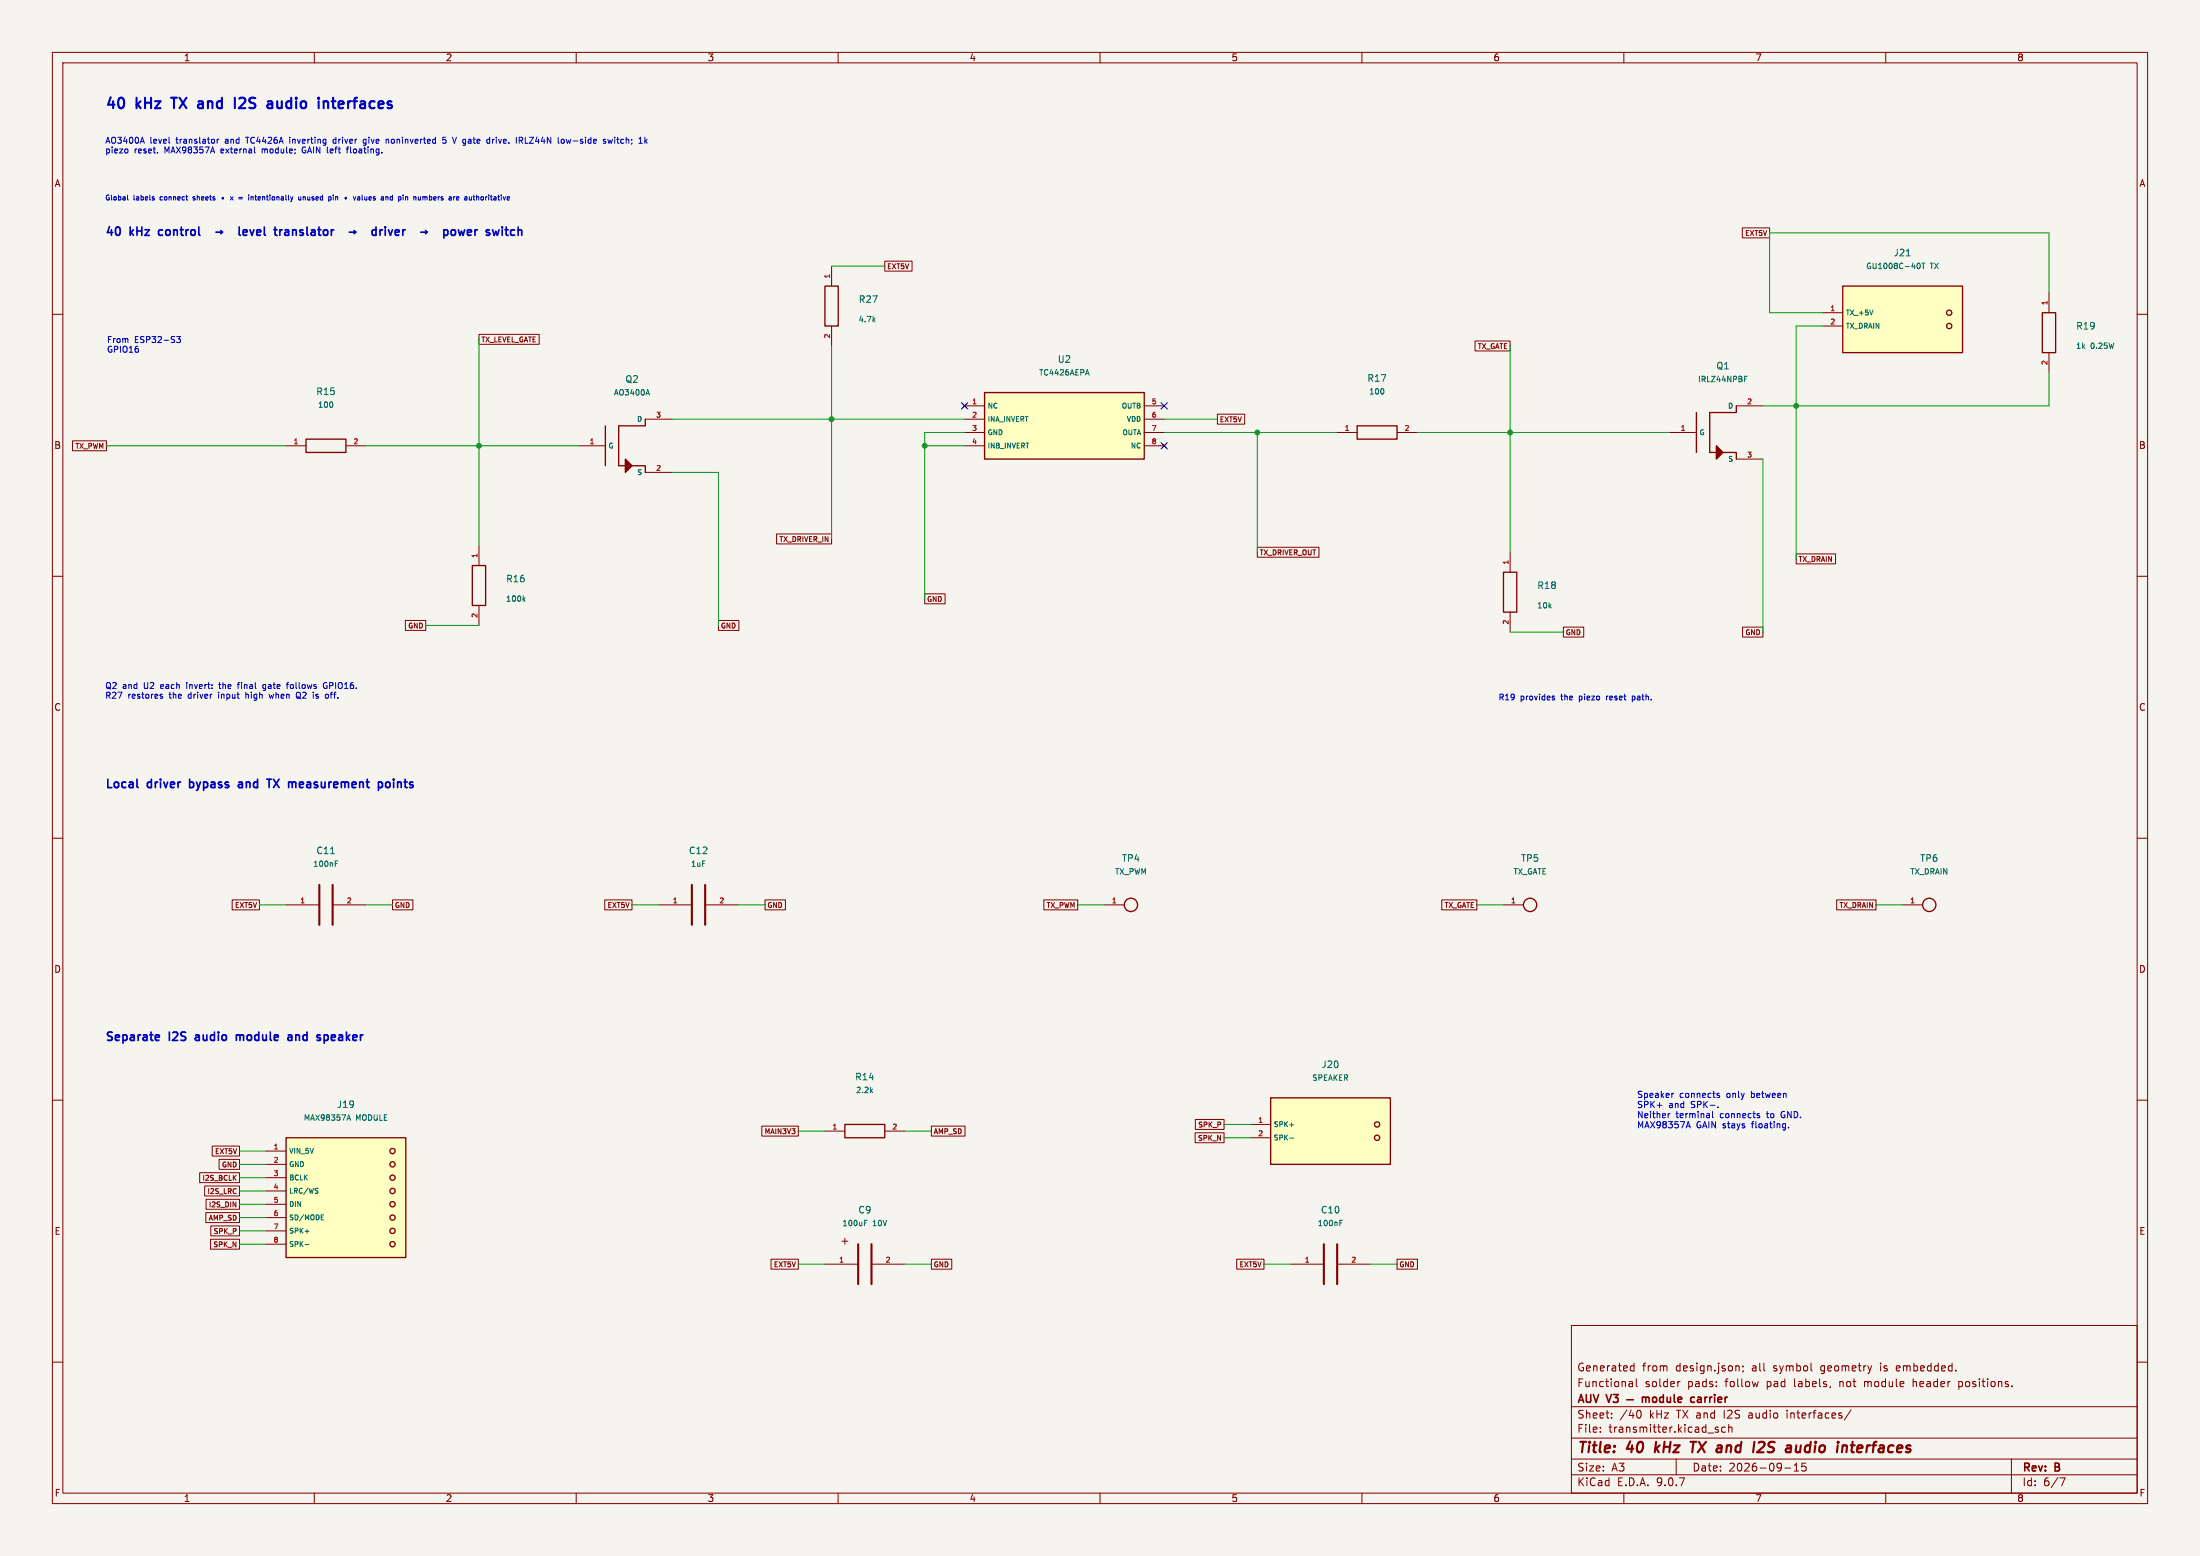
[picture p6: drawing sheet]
(kicad_sch (version 20250114) (generator "eeschema") (generator_version "9.0") (paper "A3") (title_block (title "40 kHz TX and I2S audio interfaces") (date "2026-09-15") (rev "B") (company "AUV V3 — module carrier") (comment 1 "Functional solder pads: follow pad labels, not module header positions.") (comment 2 "Generated from design.json; all symbol geometry is embedded."))
(lib_symbols
(symbol "AUV:J19" (pin_names (offset 0.508)) (exclude_from_sim no) (in_bom yes) (on_board yes) (property "Reference" "J" (at 0 0 0) (effects (font (size 1 1))))(property "Value" "MAX98357A MODULE" (at 0 0 0) (effects (font (size 1 1))))(property "Footprint" "AUV_WirePads:WirePads_1x08" (at 0 0 0) (effects (font (size 1 1)) (hide yes)))(property "Datasheet" "" (at 0 0 0) (effects (font (size 1 1)) (hide yes)))
(symbol "J19_1_1" (rectangle (start -11.43 11.43) (end 11.43 -11.43) (stroke (width 0.254) (type default)) (fill (type background))) (circle (center 8.89 8.89) (radius 0.5) (stroke (width 0.254) (type default)) (fill (type none))) (circle (center 8.89 6.35) (radius 0.5) (stroke (width 0.254) (type default)) (fill (type none))) (circle (center 8.89 3.81) (radius 0.5) (stroke (width 0.254) (type default)) (fill (type none))) (circle (center 8.89 1.27) (radius 0.5) (stroke (width 0.254) (type default)) (fill (type none))) (circle (center 8.89 -1.27) (radius 0.5) (stroke (width 0.254) (type default)) (fill (type none))) (circle (center 8.89 -3.81) (radius 0.5) (stroke (width 0.254) (type default)) (fill (type none))) (circle (center 8.89 -6.35) (radius 0.5) (stroke (width 0.254) (type default)) (fill (type none))) (circle (center 8.89 -8.89) (radius 0.5) (stroke (width 0.254) (type default)) (fill (type none))) (pin passive line (at -15.24 8.89 0) (length 3.81) (name "VIN 5V" (effects (font (size 0.95 0.95)))) (number "1" (effects (font (size 0.95 0.95))))) (pin passive line (at -15.24 6.35 0) (length 3.81) (name "GND" (effects (font (size 0.95 0.95)))) (number "2" (effects (font (size 0.95 0.95))))) (pin passive line (at -15.24 3.81 0) (length 3.81) (name "BCLK" (effects (font (size 0.95 0.95)))) (number "3" (effects (font (size 0.95 0.95))))) (pin passive line (at -15.24 1.27 0) (length 3.81) (name "LRC/WS" (effects (font (size 0.95 0.95)))) (number "4" (effects (font (size 0.95 0.95))))) (pin passive line (at -15.24 -1.27 0) (length 3.81) (name "DIN" (effects (font (size 0.95 0.95)))) (number "5" (effects (font (size 0.95 0.95))))) (pin passive line (at -15.24 -3.81 0) (length 3.81) (name "SD/MODE" (effects (font (size 0.95 0.95)))) (number "6" (effects (font (size 0.95 0.95))))) (pin passive line (at -15.24 -6.35 0) (length 3.81) (name "SPK+" (effects (font (size 0.95 0.95)))) (number "7" (effects (font (size 0.95 0.95))))) (pin passive line (at -15.24 -8.89 0) (length 3.81) (name "SPK-" (effects (font (size 0.95 0.95)))) (number "8" (effects (font (size 0.95 0.95)))))))
(symbol "AUV:R14" (pin_names (offset 0.508)) (exclude_from_sim no) (in_bom yes) (on_board yes) (property "Reference" "R" (at 0 0 0) (effects (font (size 1 1))))(property "Value" "2.2k" (at 0 0 0) (effects (font (size 1 1))))(property "Footprint" "Resistor_THT:R_Axial_DIN0207_L6.3mm_D2.5mm_P7.62mm_Horizontal" (at 0 0 0) (effects (font (size 1 1)) (hide yes)))(property "Datasheet" "" (at 0 0 0) (effects (font (size 1 1)) (hide yes)))
(symbol "R14_1_1" (rectangle (start -3.81 1.27) (end 3.81 -1.27) (stroke (width 0.254) (type default)) (fill (type none))) (pin passive line (at -7.62 0 0) (length 3.81) (name "~" (effects (font (size 0.95 0.95)))) (number "1" (effects (font (size 0.95 0.95))))) (pin passive line (at 7.62 0 180) (length 3.81) (name "~" (effects (font (size 0.95 0.95)))) (number "2" (effects (font (size 0.95 0.95)))))))
(symbol "AUV:J20" (pin_names (offset 0.508)) (exclude_from_sim no) (in_bom yes) (on_board yes) (property "Reference" "J" (at 0 0 0) (effects (font (size 1 1))))(property "Value" "SPEAKER" (at 0 0 0) (effects (font (size 1 1))))(property "Footprint" "AUV_WirePads:WirePads_1x02" (at 0 0 0) (effects (font (size 1 1)) (hide yes)))(property "Datasheet" "" (at 0 0 0) (effects (font (size 1 1)) (hide yes)))
(symbol "J20_1_1" (rectangle (start -11.43 6.35) (end 11.43 -6.35) (stroke (width 0.254) (type default)) (fill (type background))) (circle (center 8.89 1.27) (radius 0.5) (stroke (width 0.254) (type default)) (fill (type none))) (circle (center 8.89 -1.27) (radius 0.5) (stroke (width 0.254) (type default)) (fill (type none))) (pin passive line (at -15.24 1.27 0) (length 3.81) (name "SPK+" (effects (font (size 0.95 0.95)))) (number "1" (effects (font (size 0.95 0.95))))) (pin passive line (at -15.24 -1.27 0) (length 3.81) (name "SPK-" (effects (font (size 0.95 0.95)))) (number "2" (effects (font (size 0.95 0.95)))))))
(symbol "AUV:C9" (pin_names (offset 0.508)) (exclude_from_sim no) (in_bom yes) (on_board yes) (property "Reference" "C" (at 0 0 0) (effects (font (size 1 1))))(property "Value" "100uF 10V" (at 0 0 0) (effects (font (size 1 1))))(property "Footprint" "Capacitor_THT:CP_Radial_D6.3mm_P2.50mm" (at 0 0 0) (effects (font (size 1 1)) (hide yes)))(property "Datasheet" "" (at 0 0 0) (effects (font (size 1 1)) (hide yes)))
(symbol "C9_1_1" (polyline (pts (xy -1.27 -3.81) (xy -1.27 3.81)) (stroke (width 0.4) (type default)) (fill (type none))) (polyline (pts (xy 1.27 -3.81) (xy 1.27 3.81)) (stroke (width 0.4) (type default)) (fill (type none))) (text "+" (at -3.81 4.5 0) (effects (font (size 1.5 1.5)))) (pin passive line (at -7.62 0 0) (length 6.35) (name "~" (effects (font (size 0.95 0.95)))) (number "1" (effects (font (size 0.95 0.95))))) (pin passive line (at 7.62 0 180) (length 6.35) (name "~" (effects (font (size 0.95 0.95)))) (number "2" (effects (font (size 0.95 0.95)))))))
(symbol "AUV:C10" (pin_names (offset 0.508)) (exclude_from_sim no) (in_bom yes) (on_board yes) (property "Reference" "C" (at 0 0 0) (effects (font (size 1 1))))(property "Value" "100nF" (at 0 0 0) (effects (font (size 1 1))))(property "Footprint" "Capacitor_THT:C_Disc_D3.0mm_W1.6mm_P2.50mm" (at 0 0 0) (effects (font (size 1 1)) (hide yes)))(property "Datasheet" "" (at 0 0 0) (effects (font (size 1 1)) (hide yes)))
(symbol "C10_1_1" (polyline (pts (xy -1.27 -3.81) (xy -1.27 3.81)) (stroke (width 0.4) (type default)) (fill (type none))) (polyline (pts (xy 1.27 -3.81) (xy 1.27 3.81)) (stroke (width 0.4) (type default)) (fill (type none))) (pin passive line (at -7.62 0 0) (length 6.35) (name "~" (effects (font (size 0.95 0.95)))) (number "1" (effects (font (size 0.95 0.95))))) (pin passive line (at 7.62 0 180) (length 6.35) (name "~" (effects (font (size 0.95 0.95)))) (number "2" (effects (font (size 0.95 0.95)))))))
(symbol "AUV:J21" (pin_names (offset 0.508)) (exclude_from_sim no) (in_bom yes) (on_board yes) (property "Reference" "J" (at 0 0 0) (effects (font (size 1 1))))(property "Value" "GU1008C-40T TX" (at 0 0 0) (effects (font (size 1 1))))(property "Footprint" "AUV_WirePads:WirePads_1x02" (at 0 0 0) (effects (font (size 1 1)) (hide yes)))(property "Datasheet" "" (at 0 0 0) (effects (font (size 1 1)) (hide yes)))
(symbol "J21_1_1" (rectangle (start -11.43 6.35) (end 11.43 -6.35) (stroke (width 0.254) (type default)) (fill (type background))) (circle (center 8.89 1.27) (radius 0.5) (stroke (width 0.254) (type default)) (fill (type none))) (circle (center 8.89 -1.27) (radius 0.5) (stroke (width 0.254) (type default)) (fill (type none))) (pin passive line (at -15.24 1.27 0) (length 3.81) (name "TX +5V" (effects (font (size 0.95 0.95)))) (number "1" (effects (font (size 0.95 0.95))))) (pin passive line (at -15.24 -1.27 0) (length 3.81) (name "TX DRAIN" (effects (font (size 0.95 0.95)))) (number "2" (effects (font (size 0.95 0.95)))))))
(symbol "AUV:U2" (pin_names (offset 0.508)) (exclude_from_sim no) (in_bom yes) (on_board yes) (property "Reference" "U" (at 0 0 0) (effects (font (size 1 1))))(property "Value" "TC4426AEPA" (at 0 0 0) (effects (font (size 1 1))))(property "Footprint" "Package_DIP:DIP-8_W7.62mm_Socket_LongPads" (at 0 0 0) (effects (font (size 1 1)) (hide yes)))(property "Datasheet" "" (at 0 0 0) (effects (font (size 1 1)) (hide yes)))
(symbol "U2_1_1" (rectangle (start -15.24 6.35) (end 15.24 -6.35) (stroke (width 0.254) (type default)) (fill (type background))) (pin no_connect line (at -19.05 3.81 0) (length 3.81) (name "NC" (effects (font (size 0.95 0.95)))) (number "1" (effects (font (size 0.95 0.95))))) (pin input line (at -19.05 1.27 0) (length 3.81) (name "INA INVERT" (effects (font (size 0.95 0.95)))) (number "2" (effects (font (size 0.95 0.95))))) (pin power_in line (at -19.05 -1.27 0) (length 3.81) (name "GND" (effects (font (size 0.95 0.95)))) (number "3" (effects (font (size 0.95 0.95))))) (pin input line (at -19.05 -3.81 0) (length 3.81) (name "INB INVERT" (effects (font (size 0.95 0.95)))) (number "4" (effects (font (size 0.95 0.95))))) (pin output line (at 19.05 3.81 180) (length 3.81) (name "OUTB" (effects (font (size 0.95 0.95)))) (number "5" (effects (font (size 0.95 0.95))))) (pin power_in line (at 19.05 1.27 180) (length 3.81) (name "VDD" (effects (font (size 0.95 0.95)))) (number "6" (effects (font (size 0.95 0.95))))) (pin output line (at 19.05 -1.27 180) (length 3.81) (name "OUTA" (effects (font (size 0.95 0.95)))) (number "7" (effects (font (size 0.95 0.95))))) (pin no_connect line (at 19.05 -3.81 180) (length 3.81) (name "NC" (effects (font (size 0.95 0.95)))) (number "8" (effects (font (size 0.95 0.95)))))))
(symbol "AUV:Q2" (pin_names (offset 0.508)) (exclude_from_sim no) (in_bom yes) (on_board yes) (property "Reference" "Q" (at 0 0 0) (effects (font (size 1 1))))(property "Value" "AO3400A" (at 0 0 0) (effects (font (size 1 1))))(property "Footprint" "Package_TO_SOT_SMD:SOT-23" (at 0 0 0) (effects (font (size 1 1)) (hide yes)))(property "Datasheet" "" (at 0 0 0) (effects (font (size 1 1)) (hide yes)))
(symbol "Q2_1_1" (polyline (pts (xy -5.08 -3.81) (xy -5.08 3.81)) (stroke (width 0.254) (type default)) (fill (type none))) (polyline (pts (xy -2.54 -3.81) (xy -2.54 3.81)) (stroke (width 0.254) (type default)) (fill (type none))) (polyline (pts (xy -2.54 3.81) (xy 2.54 3.81) (xy 2.54 5.08)) (stroke (width 0.254) (type default)) (fill (type none))) (polyline (pts (xy -2.54 -3.81) (xy 2.54 -3.81) (xy 2.54 -5.08)) (stroke (width 0.254) (type default)) (fill (type none))) (polyline (pts (xy 0 -3.81) (xy -1.27 -2.54) (xy -1.27 -5.08) (xy 0 -3.81)) (stroke (width 0.254) (type default)) (fill (type outline))) (pin input line (at -10.16 0 0) (length 5.08) (name "G" (effects (font (size 0.95 0.95)))) (number "1" (effects (font (size 0.95 0.95))))) (pin passive line (at 7.62 5.08 180) (length 5.08) (name "D" (effects (font (size 0.95 0.95)))) (number "3" (effects (font (size 0.95 0.95))))) (pin passive line (at 7.62 -5.08 180) (length 5.08) (name "S" (effects (font (size 0.95 0.95)))) (number "2" (effects (font (size 0.95 0.95)))))))
(symbol "AUV:R15" (pin_names (offset 0.508)) (exclude_from_sim no) (in_bom yes) (on_board yes) (property "Reference" "R" (at 0 0 0) (effects (font (size 1 1))))(property "Value" "100" (at 0 0 0) (effects (font (size 1 1))))(property "Footprint" "Resistor_THT:R_Axial_DIN0207_L6.3mm_D2.5mm_P7.62mm_Horizontal" (at 0 0 0) (effects (font (size 1 1)) (hide yes)))(property "Datasheet" "" (at 0 0 0) (effects (font (size 1 1)) (hide yes)))
(symbol "R15_1_1" (rectangle (start -3.81 1.27) (end 3.81 -1.27) (stroke (width 0.254) (type default)) (fill (type none))) (pin passive line (at -7.62 0 0) (length 3.81) (name "~" (effects (font (size 0.95 0.95)))) (number "1" (effects (font (size 0.95 0.95))))) (pin passive line (at 7.62 0 180) (length 3.81) (name "~" (effects (font (size 0.95 0.95)))) (number "2" (effects (font (size 0.95 0.95)))))))
(symbol "AUV:R16" (pin_names (offset 0.508)) (exclude_from_sim no) (in_bom yes) (on_board yes) (property "Reference" "R" (at 0 0 0) (effects (font (size 1 1))))(property "Value" "100k" (at 0 0 0) (effects (font (size 1 1))))(property "Footprint" "Resistor_THT:R_Axial_DIN0207_L6.3mm_D2.5mm_P7.62mm_Horizontal" (at 0 0 0) (effects (font (size 1 1)) (hide yes)))(property "Datasheet" "" (at 0 0 0) (effects (font (size 1 1)) (hide yes)))
(symbol "R16_1_1" (rectangle (start -3.81 1.27) (end 3.81 -1.27) (stroke (width 0.254) (type default)) (fill (type none))) (pin passive line (at -7.62 0 0) (length 3.81) (name "~" (effects (font (size 0.95 0.95)))) (number "1" (effects (font (size 0.95 0.95))))) (pin passive line (at 7.62 0 180) (length 3.81) (name "~" (effects (font (size 0.95 0.95)))) (number "2" (effects (font (size 0.95 0.95)))))))
(symbol "AUV:R27" (pin_names (offset 0.508)) (exclude_from_sim no) (in_bom yes) (on_board yes) (property "Reference" "R" (at 0 0 0) (effects (font (size 1 1))))(property "Value" "4.7k" (at 0 0 0) (effects (font (size 1 1))))(property "Footprint" "Resistor_THT:R_Axial_DIN0207_L6.3mm_D2.5mm_P7.62mm_Horizontal" (at 0 0 0) (effects (font (size 1 1)) (hide yes)))(property "Datasheet" "" (at 0 0 0) (effects (font (size 1 1)) (hide yes)))
(symbol "R27_1_1" (rectangle (start -3.81 1.27) (end 3.81 -1.27) (stroke (width 0.254) (type default)) (fill (type none))) (pin passive line (at -7.62 0 0) (length 3.81) (name "~" (effects (font (size 0.95 0.95)))) (number "1" (effects (font (size 0.95 0.95))))) (pin passive line (at 7.62 0 180) (length 3.81) (name "~" (effects (font (size 0.95 0.95)))) (number "2" (effects (font (size 0.95 0.95)))))))
(symbol "AUV:R17" (pin_names (offset 0.508)) (exclude_from_sim no) (in_bom yes) (on_board yes) (property "Reference" "R" (at 0 0 0) (effects (font (size 1 1))))(property "Value" "100" (at 0 0 0) (effects (font (size 1 1))))(property "Footprint" "Resistor_THT:R_Axial_DIN0207_L6.3mm_D2.5mm_P7.62mm_Horizontal" (at 0 0 0) (effects (font (size 1 1)) (hide yes)))(property "Datasheet" "" (at 0 0 0) (effects (font (size 1 1)) (hide yes)))
(symbol "R17_1_1" (rectangle (start -3.81 1.27) (end 3.81 -1.27) (stroke (width 0.254) (type default)) (fill (type none))) (pin passive line (at -7.62 0 0) (length 3.81) (name "~" (effects (font (size 0.95 0.95)))) (number "1" (effects (font (size 0.95 0.95))))) (pin passive line (at 7.62 0 180) (length 3.81) (name "~" (effects (font (size 0.95 0.95)))) (number "2" (effects (font (size 0.95 0.95)))))))
(symbol "AUV:R18" (pin_names (offset 0.508)) (exclude_from_sim no) (in_bom yes) (on_board yes) (property "Reference" "R" (at 0 0 0) (effects (font (size 1 1))))(property "Value" "10k" (at 0 0 0) (effects (font (size 1 1))))(property "Footprint" "Resistor_THT:R_Axial_DIN0207_L6.3mm_D2.5mm_P7.62mm_Horizontal" (at 0 0 0) (effects (font (size 1 1)) (hide yes)))(property "Datasheet" "" (at 0 0 0) (effects (font (size 1 1)) (hide yes)))
(symbol "R18_1_1" (rectangle (start -3.81 1.27) (end 3.81 -1.27) (stroke (width 0.254) (type default)) (fill (type none))) (pin passive line (at -7.62 0 0) (length 3.81) (name "~" (effects (font (size 0.95 0.95)))) (number "1" (effects (font (size 0.95 0.95))))) (pin passive line (at 7.62 0 180) (length 3.81) (name "~" (effects (font (size 0.95 0.95)))) (number "2" (effects (font (size 0.95 0.95)))))))
(symbol "AUV:R19" (pin_names (offset 0.508)) (exclude_from_sim no) (in_bom yes) (on_board yes) (property "Reference" "R" (at 0 0 0) (effects (font (size 1 1))))(property "Value" "1k 0.25W" (at 0 0 0) (effects (font (size 1 1))))(property "Footprint" "Resistor_THT:R_Axial_DIN0207_L6.3mm_D2.5mm_P7.62mm_Horizontal" (at 0 0 0) (effects (font (size 1 1)) (hide yes)))(property "Datasheet" "" (at 0 0 0) (effects (font (size 1 1)) (hide yes)))
(symbol "R19_1_1" (rectangle (start -3.81 1.27) (end 3.81 -1.27) (stroke (width 0.254) (type default)) (fill (type none))) (pin passive line (at -7.62 0 0) (length 3.81) (name "~" (effects (font (size 0.95 0.95)))) (number "1" (effects (font (size 0.95 0.95))))) (pin passive line (at 7.62 0 180) (length 3.81) (name "~" (effects (font (size 0.95 0.95)))) (number "2" (effects (font (size 0.95 0.95)))))))
(symbol "AUV:Q1" (pin_names (offset 0.508)) (exclude_from_sim no) (in_bom yes) (on_board yes) (property "Reference" "Q" (at 0 0 0) (effects (font (size 1 1))))(property "Value" "IRLZ44NPBF" (at 0 0 0) (effects (font (size 1 1))))(property "Footprint" "Package_TO_SOT_THT:TO-220-3_Vertical" (at 0 0 0) (effects (font (size 1 1)) (hide yes)))(property "Datasheet" "" (at 0 0 0) (effects (font (size 1 1)) (hide yes)))
(symbol "Q1_1_1" (polyline (pts (xy -5.08 -3.81) (xy -5.08 3.81)) (stroke (width 0.254) (type default)) (fill (type none))) (polyline (pts (xy -2.54 -3.81) (xy -2.54 3.81)) (stroke (width 0.254) (type default)) (fill (type none))) (polyline (pts (xy -2.54 3.81) (xy 2.54 3.81) (xy 2.54 5.08)) (stroke (width 0.254) (type default)) (fill (type none))) (polyline (pts (xy -2.54 -3.81) (xy 2.54 -3.81) (xy 2.54 -5.08)) (stroke (width 0.254) (type default)) (fill (type none))) (polyline (pts (xy 0 -3.81) (xy -1.27 -2.54) (xy -1.27 -5.08) (xy 0 -3.81)) (stroke (width 0.254) (type default)) (fill (type outline))) (pin input line (at -10.16 0 0) (length 5.08) (name "G" (effects (font (size 0.95 0.95)))) (number "1" (effects (font (size 0.95 0.95))))) (pin passive line (at 7.62 5.08 180) (length 5.08) (name "D" (effects (font (size 0.95 0.95)))) (number "2" (effects (font (size 0.95 0.95))))) (pin passive line (at 7.62 -5.08 180) (length 5.08) (name "S" (effects (font (size 0.95 0.95)))) (number "3" (effects (font (size 0.95 0.95)))))))
(symbol "AUV:C11" (pin_names (offset 0.508)) (exclude_from_sim no) (in_bom yes) (on_board yes) (property "Reference" "C" (at 0 0 0) (effects (font (size 1 1))))(property "Value" "100nF" (at 0 0 0) (effects (font (size 1 1))))(property "Footprint" "Capacitor_THT:C_Disc_D3.0mm_W1.6mm_P2.50mm" (at 0 0 0) (effects (font (size 1 1)) (hide yes)))(property "Datasheet" "" (at 0 0 0) (effects (font (size 1 1)) (hide yes)))
(symbol "C11_1_1" (polyline (pts (xy -1.27 -3.81) (xy -1.27 3.81)) (stroke (width 0.4) (type default)) (fill (type none))) (polyline (pts (xy 1.27 -3.81) (xy 1.27 3.81)) (stroke (width 0.4) (type default)) (fill (type none))) (pin passive line (at -7.62 0 0) (length 6.35) (name "~" (effects (font (size 0.95 0.95)))) (number "1" (effects (font (size 0.95 0.95))))) (pin passive line (at 7.62 0 180) (length 6.35) (name "~" (effects (font (size 0.95 0.95)))) (number "2" (effects (font (size 0.95 0.95)))))))
(symbol "AUV:C12" (pin_names (offset 0.508)) (exclude_from_sim no) (in_bom yes) (on_board yes) (property "Reference" "C" (at 0 0 0) (effects (font (size 1 1))))(property "Value" "1uF" (at 0 0 0) (effects (font (size 1 1))))(property "Footprint" "Capacitor_THT:C_Disc_D3.0mm_W1.6mm_P2.50mm" (at 0 0 0) (effects (font (size 1 1)) (hide yes)))(property "Datasheet" "" (at 0 0 0) (effects (font (size 1 1)) (hide yes)))
(symbol "C12_1_1" (polyline (pts (xy -1.27 -3.81) (xy -1.27 3.81)) (stroke (width 0.4) (type default)) (fill (type none))) (polyline (pts (xy 1.27 -3.81) (xy 1.27 3.81)) (stroke (width 0.4) (type default)) (fill (type none))) (pin passive line (at -7.62 0 0) (length 6.35) (name "~" (effects (font (size 0.95 0.95)))) (number "1" (effects (font (size 0.95 0.95))))) (pin passive line (at 7.62 0 180) (length 6.35) (name "~" (effects (font (size 0.95 0.95)))) (number "2" (effects (font (size 0.95 0.95)))))))
(symbol "AUV:TP4" (pin_names (offset 0.508)) (exclude_from_sim no) (in_bom no) (on_board yes) (property "Reference" "TP" (at 0 0 0) (effects (font (size 1 1))))(property "Value" "TX_PWM" (at 0 0 0) (effects (font (size 1 1))))(property "Footprint" "TestPoint:TestPoint_THTPad_D2.0mm_Drill1.0mm" (at 0 0 0) (effects (font (size 1 1)) (hide yes)))(property "Datasheet" "" (at 0 0 0) (effects (font (size 1 1)) (hide yes)))
(symbol "TP4_1_1" (circle (center 0 0) (radius 1.27) (stroke (width 0.254) (type default)) (fill (type none))) (pin passive line (at -5.08 0 0) (length 3.81) (name "~" (effects (font (size 0.95 0.95)))) (number "1" (effects (font (size 0.95 0.95)))))))
(symbol "AUV:TP5" (pin_names (offset 0.508)) (exclude_from_sim no) (in_bom no) (on_board yes) (property "Reference" "TP" (at 0 0 0) (effects (font (size 1 1))))(property "Value" "TX_GATE" (at 0 0 0) (effects (font (size 1 1))))(property "Footprint" "TestPoint:TestPoint_THTPad_D2.0mm_Drill1.0mm" (at 0 0 0) (effects (font (size 1 1)) (hide yes)))(property "Datasheet" "" (at 0 0 0) (effects (font (size 1 1)) (hide yes)))
(symbol "TP5_1_1" (circle (center 0 0) (radius 1.27) (stroke (width 0.254) (type default)) (fill (type none))) (pin passive line (at -5.08 0 0) (length 3.81) (name "~" (effects (font (size 0.95 0.95)))) (number "1" (effects (font (size 0.95 0.95)))))))
(symbol "AUV:TP6" (pin_names (offset 0.508)) (exclude_from_sim no) (in_bom no) (on_board yes) (property "Reference" "TP" (at 0 0 0) (effects (font (size 1 1))))(property "Value" "TX_DRAIN" (at 0 0 0) (effects (font (size 1 1))))(property "Footprint" "TestPoint:TestPoint_THTPad_D2.0mm_Drill1.0mm" (at 0 0 0) (effects (font (size 1 1)) (hide yes)))(property "Datasheet" "" (at 0 0 0) (effects (font (size 1 1)) (hide yes)))
(symbol "TP6_1_1" (circle (center 0 0) (radius 1.27) (stroke (width 0.254) (type default)) (fill (type none))) (pin passive line (at -5.08 0 0) (length 3.81) (name "~" (effects (font (size 0.95 0.95)))) (number "1" (effects (font (size 0.95 0.95))))))))
(text "40 kHz TX and I2S audio interfaces" (at 20 20 0) (effects (font (size 2 2) (bold yes)) (justify left)))
(text "AO3400A level translator and TC4426A inverting driver give noninverted 5 V gate drive. IRLZ44N low-side switch; 1k\npiezo reset. MAX98357A external module; GAIN left floating." (at 20 28 0) (effects (font (size 1.15 1.15)) (justify left)))
(text "Global labels connect sheets • x = intentionally unused pin • values and pin numbers are authoritative" (at 20 38 0) (effects (font (size 0.95 0.95)) (justify left)))
(text "40 kHz control  →  level translator  →  driver  →  power switch" (at 20 44.45 0) (effects (font (size 1.6 1.6) (bold yes)) (justify left)))
(symbol (lib_id "AUV:R15") (at 62.23 85.09 0) (unit 1) (exclude_from_sim no) (in_bom yes) (on_board yes) (dnp no) (property "Reference" "R15" (at 62.23 74.74 0) (effects (font (size 1.27 1.27))))(property "Value" "100" (at 62.23 77.28 0) (effects (font (size 1.05 1.05))))(property "Footprint" "Resistor_THT:R_Axial_DIN0207_L6.3mm_D2.5mm_P7.62mm_Horizontal" (at 62.23 85.09 0) (effects (font (size 1 1)) (hide yes)))(property "Datasheet" "" (at 62.23 85.09 0) (effects (font (size 1 1)) (hide yes)))(pin "1")(pin "2") )
(symbol (lib_id "AUV:Q2") (at 120.65 85.09 0) (unit 1) (exclude_from_sim no) (in_bom yes) (on_board yes) (dnp no) (property "Reference" "Q2" (at 120.65 72.39 0) (effects (font (size 1.27 1.27))))(property "Value" "AO3400A" (at 120.65 74.93 0) (effects (font (size 1.05 1.05))))(property "Footprint" "Package_TO_SOT_SMD:SOT-23" (at 120.65 85.09 0) (effects (font (size 1 1)) (hide yes)))(property "Datasheet" "" (at 120.65 85.09 0) (effects (font (size 1 1)) (hide yes)))(property "MPN" "AO3400A" (at 120.65 85.09 0) (effects (font (size 1 1)) (hide yes)))(pin "1")(pin "3")(pin "2") )
(symbol (lib_id "AUV:R16") (at 91.44 111.76 270) (unit 1) (exclude_from_sim no) (in_bom yes) (on_board yes) (dnp no) (property "Reference" "R16" (at 96.52 110.49 90) (effects (font (size 1.27 1.27)) (justify left)))(property "Value" "100k" (at 96.52 114.3 90) (effects (font (size 1.05 1.05)) (justify left)))(property "Footprint" "Resistor_THT:R_Axial_DIN0207_L6.3mm_D2.5mm_P7.62mm_Horizontal" (at 91.44 111.76 0) (effects (font (size 1 1)) (hide yes)))(property "Datasheet" "" (at 91.44 111.76 0) (effects (font (size 1 1)) (hide yes)))(pin "1")(pin "2") )
(symbol (lib_id "AUV:R27") (at 158.75 58.42 270) (unit 1) (exclude_from_sim no) (in_bom yes) (on_board yes) (dnp no) (property "Reference" "R27" (at 163.83 57.15 90) (effects (font (size 1.27 1.27)) (justify left)))(property "Value" "4.7k" (at 163.83 60.96 90) (effects (font (size 1.05 1.05)) (justify left)))(property "Footprint" "Resistor_THT:R_Axial_DIN0207_L6.3mm_D2.5mm_P7.62mm_Horizontal" (at 158.75 58.42 0) (effects (font (size 1 1)) (hide yes)))(property "Datasheet" "" (at 158.75 58.42 0) (effects (font (size 1 1)) (hide yes)))(pin "1")(pin "2") )
(symbol (lib_id "AUV:U2") (at 203.2 81.28 0) (unit 1) (exclude_from_sim no) (in_bom yes) (on_board yes) (dnp no) (property "Reference" "U2" (at 203.2 68.58 0) (effects (font (size 1.27 1.27))))(property "Value" "TC4426AEPA" (at 203.2 71.12 0) (effects (font (size 1.05 1.05))))(property "Footprint" "Package_DIP:DIP-8_W7.62mm_Socket_LongPads" (at 203.2 81.28 0) (effects (font (size 1 1)) (hide yes)))(property "Datasheet" "" (at 203.2 81.28 0) (effects (font (size 1 1)) (hide yes)))(property "MPN" "TC4426AEPA" (at 203.2 81.28 0) (effects (font (size 1 1)) (hide yes)))(pin "1")(pin "2")(pin "3")(pin "4")(pin "5")(pin "6")(pin "7")(pin "8") )
(symbol (lib_id "AUV:R17") (at 262.89 82.55 0) (unit 1) (exclude_from_sim no) (in_bom yes) (on_board yes) (dnp no) (property "Reference" "R17" (at 262.89 72.2 0) (effects (font (size 1.27 1.27))))(property "Value" "100" (at 262.89 74.74 0) (effects (font (size 1.05 1.05))))(property "Footprint" "Resistor_THT:R_Axial_DIN0207_L6.3mm_D2.5mm_P7.62mm_Horizontal" (at 262.89 82.55 0) (effects (font (size 1 1)) (hide yes)))(property "Datasheet" "" (at 262.89 82.55 0) (effects (font (size 1 1)) (hide yes)))(pin "1")(pin "2") )
(symbol (lib_id "AUV:R18") (at 288.29 113.03 270) (unit 1) (exclude_from_sim no) (in_bom yes) (on_board yes) (dnp no) (property "Reference" "R18" (at 293.37 111.76 90) (effects (font (size 1.27 1.27)) (justify left)))(property "Value" "10k" (at 293.37 115.57 90) (effects (font (size 1.05 1.05)) (justify left)))(property "Footprint" "Resistor_THT:R_Axial_DIN0207_L6.3mm_D2.5mm_P7.62mm_Horizontal" (at 288.29 113.03 0) (effects (font (size 1 1)) (hide yes)))(property "Datasheet" "" (at 288.29 113.03 0) (effects (font (size 1 1)) (hide yes)))(pin "1")(pin "2") )
(symbol (lib_id "AUV:Q1") (at 328.93 82.55 0) (unit 1) (exclude_from_sim no) (in_bom yes) (on_board yes) (dnp no) (property "Reference" "Q1" (at 328.93 69.85 0) (effects (font (size 1.27 1.27))))(property "Value" "IRLZ44NPBF" (at 328.93 72.39 0) (effects (font (size 1.05 1.05))))(property "Footprint" "Package_TO_SOT_THT:TO-220-3_Vertical" (at 328.93 82.55 0) (effects (font (size 1 1)) (hide yes)))(property "Datasheet" "" (at 328.93 82.55 0) (effects (font (size 1 1)) (hide yes)))(property "MPN" "IRLZ44NPBF" (at 328.93 82.55 0) (effects (font (size 1 1)) (hide yes)))(pin "1")(pin "2")(pin "3") )
(symbol (lib_id "AUV:J21") (at 363.22 60.96 0) (unit 1) (exclude_from_sim no) (in_bom yes) (on_board yes) (dnp no) (property "Reference" "J21" (at 363.22 48.26 0) (effects (font (size 1.27 1.27))))(property "Value" "GU1008C-40T TX" (at 363.22 50.8 0) (effects (font (size 1.05 1.05))))(property "Footprint" "AUV_WirePads:WirePads_1x02" (at 363.22 60.96 0) (effects (font (size 1 1)) (hide yes)))(property "Datasheet" "" (at 363.22 60.96 0) (effects (font (size 1 1)) (hide yes)))(property "MPN" "Bare plated through-hole wiring pads" (at 363.22 60.96 0) (effects (font (size 1 1)) (hide yes)))(property "FIT" "PCB pads; no module socket" (at 363.22 60.96 0) (effects (font (size 1 1)) (hide yes)))(pin "1")(pin "2") )
(symbol (lib_id "AUV:R19") (at 391.16 63.5 270) (unit 1) (exclude_from_sim no) (in_bom yes) (on_board yes) (dnp no) (property "Reference" "R19" (at 396.24 62.23 90) (effects (font (size 1.27 1.27)) (justify left)))(property "Value" "1k 0.25W" (at 396.24 66.04 90) (effects (font (size 1.05 1.05)) (justify left)))(property "Footprint" "Resistor_THT:R_Axial_DIN0207_L6.3mm_D2.5mm_P7.62mm_Horizontal" (at 391.16 63.5 0) (effects (font (size 1 1)) (hide yes)))(property "Datasheet" "" (at 391.16 63.5 0) (effects (font (size 1 1)) (hide yes)))(pin "1")(pin "2") )
(text "From ESP32-S3\nGPIO16" (at 20.32 66.04 0) (effects (font (size 1.15 1.15)) (justify left)))
(no_connect (at 184.15 77.47))
(no_connect (at 222.25 77.47))
(no_connect (at 222.25 85.09))
(text "Q2 and U2 each invert: the final gate follows GPIO16.\nR27 restores the driver input high when Q2 is off." (at 20 132.08 0) (effects (font (size 1.15 1.15)) (justify left)))
(text "R19 provides the piezo reset path." (at 286 133.35 0) (effects (font (size 1.1 1.1)) (justify left)))
(text "Local driver bypass and TX measurement points" (at 20 149.86 0) (effects (font (size 1.6 1.6) (bold yes)) (justify left)))
(symbol (lib_id "AUV:C11") (at 62.23 172.72 0) (unit 1) (exclude_from_sim no) (in_bom yes) (on_board yes) (dnp no) (property "Reference" "C11" (at 62.23 162.37 0) (effects (font (size 1.27 1.27))))(property "Value" "100nF" (at 62.23 164.91 0) (effects (font (size 1.05 1.05))))(property "Footprint" "Capacitor_THT:C_Disc_D3.0mm_W1.6mm_P2.50mm" (at 62.23 172.72 0) (effects (font (size 1 1)) (hide yes)))(property "Datasheet" "" (at 62.23 172.72 0) (effects (font (size 1 1)) (hide yes)))(pin "1")(pin "2") )
(wire (pts (xy 54.61 172.72) (xy 49.53 172.72)) (stroke (width 0) (type default)))
(global_label "EXT5V" (shape passive) (at 49.53 172.72 0) (effects (font (size 0.95 0.95)) (justify right)) (property "Intersheetrefs" "${INTERSHEET_REFS}" (at 49.53 172.72 0) (effects (font (size 1 1)) (hide yes))))
(wire (pts (xy 69.85 172.72) (xy 74.93 172.72)) (stroke (width 0) (type default)))
(global_label "GND" (shape passive) (at 74.93 172.72 180) (effects (font (size 0.95 0.95)) (justify left)) (property "Intersheetrefs" "${INTERSHEET_REFS}" (at 74.93 172.72 0) (effects (font (size 1 1)) (hide yes))))
(symbol (lib_id "AUV:C12") (at 133.35 172.72 0) (unit 1) (exclude_from_sim no) (in_bom yes) (on_board yes) (dnp no) (property "Reference" "C12" (at 133.35 162.37 0) (effects (font (size 1.27 1.27))))(property "Value" "1uF" (at 133.35 164.91 0) (effects (font (size 1.05 1.05))))(property "Footprint" "Capacitor_THT:C_Disc_D3.0mm_W1.6mm_P2.50mm" (at 133.35 172.72 0) (effects (font (size 1 1)) (hide yes)))(property "Datasheet" "" (at 133.35 172.72 0) (effects (font (size 1 1)) (hide yes)))(pin "1")(pin "2") )
(wire (pts (xy 125.73 172.72) (xy 120.65 172.72)) (stroke (width 0) (type default)))
(global_label "EXT5V" (shape passive) (at 120.65 172.72 0) (effects (font (size 0.95 0.95)) (justify right)) (property "Intersheetrefs" "${INTERSHEET_REFS}" (at 120.65 172.72 0) (effects (font (size 1 1)) (hide yes))))
(wire (pts (xy 140.97 172.72) (xy 146.05 172.72)) (stroke (width 0) (type default)))
(global_label "GND" (shape passive) (at 146.05 172.72 180) (effects (font (size 0.95 0.95)) (justify left)) (property "Intersheetrefs" "${INTERSHEET_REFS}" (at 146.05 172.72 0) (effects (font (size 1 1)) (hide yes))))
(symbol (lib_id "AUV:TP4") (at 215.9 172.72 0) (unit 1) (exclude_from_sim no) (in_bom no) (on_board yes) (dnp no) (property "Reference" "TP4" (at 215.9 163.83 0) (effects (font (size 1.27 1.27))))(property "Value" "TX_PWM" (at 215.9 166.37 0) (effects (font (size 1.05 1.05))))(property "Footprint" "TestPoint:TestPoint_THTPad_D2.0mm_Drill1.0mm" (at 215.9 172.72 0) (effects (font (size 1 1)) (hide yes)))(property "Datasheet" "" (at 215.9 172.72 0) (effects (font (size 1 1)) (hide yes)))(pin "1") )
(wire (pts (xy 210.82 172.72) (xy 205.74 172.72)) (stroke (width 0) (type default)))
(global_label "TX_PWM" (shape passive) (at 205.74 172.72 0) (effects (font (size 0.95 0.95)) (justify right)) (property "Intersheetrefs" "${INTERSHEET_REFS}" (at 205.74 172.72 0) (effects (font (size 1 1)) (hide yes))))
(symbol (lib_id "AUV:TP5") (at 292.1 172.72 0) (unit 1) (exclude_from_sim no) (in_bom no) (on_board yes) (dnp no) (property "Reference" "TP5" (at 292.1 163.83 0) (effects (font (size 1.27 1.27))))(property "Value" "TX_GATE" (at 292.1 166.37 0) (effects (font (size 1.05 1.05))))(property "Footprint" "TestPoint:TestPoint_THTPad_D2.0mm_Drill1.0mm" (at 292.1 172.72 0) (effects (font (size 1 1)) (hide yes)))(property "Datasheet" "" (at 292.1 172.72 0) (effects (font (size 1 1)) (hide yes)))(pin "1") )
(wire (pts (xy 287.02 172.72) (xy 281.94 172.72)) (stroke (width 0) (type default)))
(global_label "TX_GATE" (shape passive) (at 281.94 172.72 0) (effects (font (size 0.95 0.95)) (justify right)) (property "Intersheetrefs" "${INTERSHEET_REFS}" (at 281.94 172.72 0) (effects (font (size 1 1)) (hide yes))))
(symbol (lib_id "AUV:TP6") (at 368.3 172.72 0) (unit 1) (exclude_from_sim no) (in_bom no) (on_board yes) (dnp no) (property "Reference" "TP6" (at 368.3 163.83 0) (effects (font (size 1.27 1.27))))(property "Value" "TX_DRAIN" (at 368.3 166.37 0) (effects (font (size 1.05 1.05))))(property "Footprint" "TestPoint:TestPoint_THTPad_D2.0mm_Drill1.0mm" (at 368.3 172.72 0) (effects (font (size 1 1)) (hide yes)))(property "Datasheet" "" (at 368.3 172.72 0) (effects (font (size 1 1)) (hide yes)))(pin "1") )
(wire (pts (xy 363.22 172.72) (xy 358.14 172.72)) (stroke (width 0) (type default)))
(global_label "TX_DRAIN" (shape passive) (at 358.14 172.72 0) (effects (font (size 0.95 0.95)) (justify right)) (property "Intersheetrefs" "${INTERSHEET_REFS}" (at 358.14 172.72 0) (effects (font (size 1 1)) (hide yes))))
(text "Separate I2S audio module and speaker" (at 20 198.12 0) (effects (font (size 1.6 1.6) (bold yes)) (justify left)))
(symbol (lib_id "AUV:J19") (at 66.04 228.6 0) (unit 1) (exclude_from_sim no) (in_bom yes) (on_board yes) (dnp no) (property "Reference" "J19" (at 66.04 210.82 0) (effects (font (size 1.27 1.27))))(property "Value" "MAX98357A MODULE" (at 66.04 213.36 0) (effects (font (size 1.05 1.05))))(property "Footprint" "AUV_WirePads:WirePads_1x08" (at 66.04 228.6 0) (effects (font (size 1 1)) (hide yes)))(property "Datasheet" "" (at 66.04 228.6 0) (effects (font (size 1 1)) (hide yes)))(property "MPN" "Bare plated through-hole wiring pads" (at 66.04 228.6 0) (effects (font (size 1 1)) (hide yes)))(property "FIT" "PCB pads; no module socket" (at 66.04 228.6 0) (effects (font (size 1 1)) (hide yes)))(pin "1")(pin "2")(pin "3")(pin "4")(pin "5")(pin "6")(pin "7")(pin "8") )
(wire (pts (xy 50.8 219.71) (xy 45.72 219.71)) (stroke (width 0) (type default)))
(global_label "EXT5V" (shape passive) (at 45.72 219.71 0) (effects (font (size 0.95 0.95)) (justify right)) (property "Intersheetrefs" "${INTERSHEET_REFS}" (at 45.72 219.71 0) (effects (font (size 1 1)) (hide yes))))
(wire (pts (xy 50.8 222.25) (xy 45.72 222.25)) (stroke (width 0) (type default)))
(global_label "GND" (shape passive) (at 45.72 222.25 0) (effects (font (size 0.95 0.95)) (justify right)) (property "Intersheetrefs" "${INTERSHEET_REFS}" (at 45.72 222.25 0) (effects (font (size 1 1)) (hide yes))))
(wire (pts (xy 50.8 224.79) (xy 45.72 224.79)) (stroke (width 0) (type default)))
(global_label "I2S_BCLK" (shape passive) (at 45.72 224.79 0) (effects (font (size 0.95 0.95)) (justify right)) (property "Intersheetrefs" "${INTERSHEET_REFS}" (at 45.72 224.79 0) (effects (font (size 1 1)) (hide yes))))
(wire (pts (xy 50.8 227.33) (xy 45.72 227.33)) (stroke (width 0) (type default)))
(global_label "I2S_LRC" (shape passive) (at 45.72 227.33 0) (effects (font (size 0.95 0.95)) (justify right)) (property "Intersheetrefs" "${INTERSHEET_REFS}" (at 45.72 227.33 0) (effects (font (size 1 1)) (hide yes))))
(wire (pts (xy 50.8 229.87) (xy 45.72 229.87)) (stroke (width 0) (type default)))
(global_label "I2S_DIN" (shape passive) (at 45.72 229.87 0) (effects (font (size 0.95 0.95)) (justify right)) (property "Intersheetrefs" "${INTERSHEET_REFS}" (at 45.72 229.87 0) (effects (font (size 1 1)) (hide yes))))
(wire (pts (xy 50.8 232.41) (xy 45.72 232.41)) (stroke (width 0) (type default)))
(global_label "AMP_SD" (shape passive) (at 45.72 232.41 0) (effects (font (size 0.95 0.95)) (justify right)) (property "Intersheetrefs" "${INTERSHEET_REFS}" (at 45.72 232.41 0) (effects (font (size 1 1)) (hide yes))))
(wire (pts (xy 50.8 234.95) (xy 45.72 234.95)) (stroke (width 0) (type default)))
(global_label "SPK_P" (shape passive) (at 45.72 234.95 0) (effects (font (size 0.95 0.95)) (justify right)) (property "Intersheetrefs" "${INTERSHEET_REFS}" (at 45.72 234.95 0) (effects (font (size 1 1)) (hide yes))))
(wire (pts (xy 50.8 237.49) (xy 45.72 237.49)) (stroke (width 0) (type default)))
(global_label "SPK_N" (shape passive) (at 45.72 237.49 0) (effects (font (size 0.95 0.95)) (justify right)) (property "Intersheetrefs" "${INTERSHEET_REFS}" (at 45.72 237.49 0) (effects (font (size 1 1)) (hide yes))))
(symbol (lib_id "AUV:R14") (at 165.1 215.9 0) (unit 1) (exclude_from_sim no) (in_bom yes) (on_board yes) (dnp no) (property "Reference" "R14" (at 165.1 205.55 0) (effects (font (size 1.27 1.27))))(property "Value" "2.2k" (at 165.1 208.09 0) (effects (font (size 1.05 1.05))))(property "Footprint" "Resistor_THT:R_Axial_DIN0207_L6.3mm_D2.5mm_P7.62mm_Horizontal" (at 165.1 215.9 0) (effects (font (size 1 1)) (hide yes)))(property "Datasheet" "" (at 165.1 215.9 0) (effects (font (size 1 1)) (hide yes)))(pin "1")(pin "2") )
(wire (pts (xy 157.48 215.9) (xy 152.4 215.9)) (stroke (width 0) (type default)))
(global_label "MAIN3V3" (shape passive) (at 152.4 215.9 0) (effects (font (size 0.95 0.95)) (justify right)) (property "Intersheetrefs" "${INTERSHEET_REFS}" (at 152.4 215.9 0) (effects (font (size 1 1)) (hide yes))))
(wire (pts (xy 172.72 215.9) (xy 177.8 215.9)) (stroke (width 0) (type default)))
(global_label "AMP_SD" (shape passive) (at 177.8 215.9 180) (effects (font (size 0.95 0.95)) (justify left)) (property "Intersheetrefs" "${INTERSHEET_REFS}" (at 177.8 215.9 0) (effects (font (size 1 1)) (hide yes))))
(symbol (lib_id "AUV:J20") (at 254 215.9 0) (unit 1) (exclude_from_sim no) (in_bom yes) (on_board yes) (dnp no) (property "Reference" "J20" (at 254 203.2 0) (effects (font (size 1.27 1.27))))(property "Value" "SPEAKER" (at 254 205.74 0) (effects (font (size 1.05 1.05))))(property "Footprint" "AUV_WirePads:WirePads_1x02" (at 254 215.9 0) (effects (font (size 1 1)) (hide yes)))(property "Datasheet" "" (at 254 215.9 0) (effects (font (size 1 1)) (hide yes)))(property "MPN" "Bare plated through-hole wiring pads" (at 254 215.9 0) (effects (font (size 1 1)) (hide yes)))(property "FIT" "PCB pads; no module socket" (at 254 215.9 0) (effects (font (size 1 1)) (hide yes)))(pin "1")(pin "2") )
(wire (pts (xy 238.76 214.63) (xy 233.68 214.63)) (stroke (width 0) (type default)))
(global_label "SPK_P" (shape passive) (at 233.68 214.63 0) (effects (font (size 0.95 0.95)) (justify right)) (property "Intersheetrefs" "${INTERSHEET_REFS}" (at 233.68 214.63 0) (effects (font (size 1 1)) (hide yes))))
(wire (pts (xy 238.76 217.17) (xy 233.68 217.17)) (stroke (width 0) (type default)))
(global_label "SPK_N" (shape passive) (at 233.68 217.17 0) (effects (font (size 0.95 0.95)) (justify right)) (property "Intersheetrefs" "${INTERSHEET_REFS}" (at 233.68 217.17 0) (effects (font (size 1 1)) (hide yes))))
(symbol (lib_id "AUV:C9") (at 165.1 241.3 0) (unit 1) (exclude_from_sim no) (in_bom yes) (on_board yes) (dnp no) (property "Reference" "C9" (at 165.1 230.95 0) (effects (font (size 1.27 1.27))))(property "Value" "100uF 10V" (at 165.1 233.49 0) (effects (font (size 1.05 1.05))))(property "Footprint" "Capacitor_THT:CP_Radial_D6.3mm_P2.50mm" (at 165.1 241.3 0) (effects (font (size 1 1)) (hide yes)))(property "Datasheet" "" (at 165.1 241.3 0) (effects (font (size 1 1)) (hide yes)))(pin "1")(pin "2") )
(wire (pts (xy 157.48 241.3) (xy 152.4 241.3)) (stroke (width 0) (type default)))
(global_label "EXT5V" (shape passive) (at 152.4 241.3 0) (effects (font (size 0.95 0.95)) (justify right)) (property "Intersheetrefs" "${INTERSHEET_REFS}" (at 152.4 241.3 0) (effects (font (size 1 1)) (hide yes))))
(wire (pts (xy 172.72 241.3) (xy 177.8 241.3)) (stroke (width 0) (type default)))
(global_label "GND" (shape passive) (at 177.8 241.3 180) (effects (font (size 0.95 0.95)) (justify left)) (property "Intersheetrefs" "${INTERSHEET_REFS}" (at 177.8 241.3 0) (effects (font (size 1 1)) (hide yes))))
(symbol (lib_id "AUV:C10") (at 254 241.3 0) (unit 1) (exclude_from_sim no) (in_bom yes) (on_board yes) (dnp no) (property "Reference" "C10" (at 254 230.95 0) (effects (font (size 1.27 1.27))))(property "Value" "100nF" (at 254 233.49 0) (effects (font (size 1.05 1.05))))(property "Footprint" "Capacitor_THT:C_Disc_D3.0mm_W1.6mm_P2.50mm" (at 254 241.3 0) (effects (font (size 1 1)) (hide yes)))(property "Datasheet" "" (at 254 241.3 0) (effects (font (size 1 1)) (hide yes)))(pin "1")(pin "2") )
(wire (pts (xy 246.38 241.3) (xy 241.3 241.3)) (stroke (width 0) (type default)))
(global_label "EXT5V" (shape passive) (at 241.3 241.3 0) (effects (font (size 0.95 0.95)) (justify right)) (property "Intersheetrefs" "${INTERSHEET_REFS}" (at 241.3 241.3 0) (effects (font (size 1 1)) (hide yes))))
(wire (pts (xy 261.62 241.3) (xy 266.7 241.3)) (stroke (width 0) (type default)))
(global_label "GND" (shape passive) (at 266.7 241.3 180) (effects (font (size 0.95 0.95)) (justify left)) (property "Intersheetrefs" "${INTERSHEET_REFS}" (at 266.7 241.3 0) (effects (font (size 1 1)) (hide yes))))
(text "Speaker connects only between\nSPK+ and SPK-.\nNeither terminal connects to GND.\nMAX98357A GAIN stays floating." (at 312.42 212.09 0) (effects (font (size 1.2 1.2)) (justify left)))
(wire (pts (xy 158.75 50.8) (xy 168.91 50.8)) (stroke (width 0) (type default)))
(wire (pts (xy 222.25 80.01) (xy 232.41 80.01)) (stroke (width 0) (type default)))
(wire (pts (xy 337.82 44.45) (xy 337.82 59.69)) (stroke (width 0) (type default)))
(wire (pts (xy 337.82 44.45) (xy 391.16 44.45)) (stroke (width 0) (type default)))
(wire (pts (xy 337.82 59.69) (xy 347.98 59.69)) (stroke (width 0) (type default)))
(wire (pts (xy 391.16 44.45) (xy 391.16 55.88)) (stroke (width 0) (type default)))
(wire (pts (xy 81.28 119.38) (xy 91.44 119.38)) (stroke (width 0) (type default)))
(wire (pts (xy 128.27 90.17) (xy 137.16 90.17)) (stroke (width 0) (type default)))
(wire (pts (xy 137.16 90.17) (xy 137.16 119.38)) (stroke (width 0) (type default)))
(wire (pts (xy 176.53 82.55) (xy 176.53 85.09)) (stroke (width 0) (type default)))
(wire (pts (xy 176.53 82.55) (xy 184.15 82.55)) (stroke (width 0) (type default)))
(wire (pts (xy 176.53 85.09) (xy 176.53 114.3)) (stroke (width 0) (type default)))
(wire (pts (xy 176.53 85.09) (xy 184.15 85.09)) (stroke (width 0) (type default)))
(wire (pts (xy 288.29 120.65) (xy 298.45 120.65)) (stroke (width 0) (type default)))
(wire (pts (xy 336.55 87.63) (xy 336.55 120.65)) (stroke (width 0) (type default)))
(wire (pts (xy 336.55 77.47) (xy 342.9 77.47)) (stroke (width 0) (type default)))
(wire (pts (xy 342.9 62.23) (xy 342.9 77.47)) (stroke (width 0) (type default)))
(wire (pts (xy 342.9 62.23) (xy 347.98 62.23)) (stroke (width 0) (type default)))
(wire (pts (xy 342.9 77.47) (xy 342.9 106.68)) (stroke (width 0) (type default)))
(wire (pts (xy 342.9 77.47) (xy 391.16 77.47)) (stroke (width 0) (type default)))
(wire (pts (xy 391.16 71.12) (xy 391.16 77.47)) (stroke (width 0) (type default)))
(wire (pts (xy 128.27 80.01) (xy 158.75 80.01)) (stroke (width 0) (type default)))
(wire (pts (xy 158.75 66.04) (xy 158.75 80.01)) (stroke (width 0) (type default)))
(wire (pts (xy 158.75 80.01) (xy 158.75 102.87)) (stroke (width 0) (type default)))
(wire (pts (xy 158.75 80.01) (xy 184.15 80.01)) (stroke (width 0) (type default)))
(wire (pts (xy 222.25 82.55) (xy 240.03 82.55)) (stroke (width 0) (type default)))
(wire (pts (xy 240.03 82.55) (xy 240.03 105.41)) (stroke (width 0) (type default)))
(wire (pts (xy 240.03 82.55) (xy 255.27 82.55)) (stroke (width 0) (type default)))
(wire (pts (xy 270.51 82.55) (xy 288.29 82.55)) (stroke (width 0) (type default)))
(wire (pts (xy 288.29 66.04) (xy 288.29 82.55)) (stroke (width 0) (type default)))
(wire (pts (xy 288.29 82.55) (xy 288.29 105.41)) (stroke (width 0) (type default)))
(wire (pts (xy 288.29 82.55) (xy 318.77 82.55)) (stroke (width 0) (type default)))
(wire (pts (xy 69.85 85.09) (xy 91.44 85.09)) (stroke (width 0) (type default)))
(wire (pts (xy 91.44 64.77) (xy 91.44 85.09)) (stroke (width 0) (type default)))
(wire (pts (xy 91.44 85.09) (xy 91.44 104.14)) (stroke (width 0) (type default)))
(wire (pts (xy 91.44 85.09) (xy 110.49 85.09)) (stroke (width 0) (type default)))
(wire (pts (xy 20.32 85.09) (xy 54.61 85.09)) (stroke (width 0) (type default)))
(junction (at 176.53 85.09) (diameter 0) (color 0 0 0 0))
(junction (at 342.9 77.47) (diameter 0) (color 0 0 0 0))
(junction (at 158.75 80.01) (diameter 0) (color 0 0 0 0))
(junction (at 240.03 82.55) (diameter 0) (color 0 0 0 0))
(junction (at 288.29 82.55) (diameter 0) (color 0 0 0 0))
(junction (at 91.44 85.09) (diameter 0) (color 0 0 0 0))
(global_label "TX_PWM" (shape passive) (at 20.32 85.09 0) (effects (font (size 0.95 0.95)) (justify right)) (property "Intersheetrefs" "${INTERSHEET_REFS}" (at 20.32 85.09 0) (effects (font (size 1 1)) (hide yes))))
(global_label "TX_LEVEL_GATE" (shape passive) (at 91.44 64.77 180) (effects (font (size 0.95 0.95)) (justify left)) (property "Intersheetrefs" "${INTERSHEET_REFS}" (at 91.44 64.77 0) (effects (font (size 1 1)) (hide yes))))
(global_label "GND" (shape passive) (at 81.28 119.38 0) (effects (font (size 0.95 0.95)) (justify right)) (property "Intersheetrefs" "${INTERSHEET_REFS}" (at 81.28 119.38 0) (effects (font (size 1 1)) (hide yes))))
(global_label "GND" (shape passive) (at 137.16 119.38 180) (effects (font (size 0.95 0.95)) (justify left)) (property "Intersheetrefs" "${INTERSHEET_REFS}" (at 137.16 119.38 0) (effects (font (size 1 1)) (hide yes))))
(global_label "TX_DRIVER_IN" (shape passive) (at 158.75 102.87 0) (effects (font (size 0.95 0.95)) (justify right)) (property "Intersheetrefs" "${INTERSHEET_REFS}" (at 158.75 102.87 0) (effects (font (size 1 1)) (hide yes))))
(global_label "EXT5V" (shape passive) (at 168.91 50.8 180) (effects (font (size 0.95 0.95)) (justify left)) (property "Intersheetrefs" "${INTERSHEET_REFS}" (at 168.91 50.8 0) (effects (font (size 1 1)) (hide yes))))
(global_label "GND" (shape passive) (at 176.53 114.3 180) (effects (font (size 0.95 0.95)) (justify left)) (property "Intersheetrefs" "${INTERSHEET_REFS}" (at 176.53 114.3 0) (effects (font (size 1 1)) (hide yes))))
(global_label "EXT5V" (shape passive) (at 232.41 80.01 180) (effects (font (size 0.95 0.95)) (justify left)) (property "Intersheetrefs" "${INTERSHEET_REFS}" (at 232.41 80.01 0) (effects (font (size 1 1)) (hide yes))))
(global_label "TX_DRIVER_OUT" (shape passive) (at 240.03 105.41 180) (effects (font (size 0.95 0.95)) (justify left)) (property "Intersheetrefs" "${INTERSHEET_REFS}" (at 240.03 105.41 0) (effects (font (size 1 1)) (hide yes))))
(global_label "TX_GATE" (shape passive) (at 288.29 66.04 0) (effects (font (size 0.95 0.95)) (justify right)) (property "Intersheetrefs" "${INTERSHEET_REFS}" (at 288.29 66.04 0) (effects (font (size 1 1)) (hide yes))))
(global_label "GND" (shape passive) (at 298.45 120.65 180) (effects (font (size 0.95 0.95)) (justify left)) (property "Intersheetrefs" "${INTERSHEET_REFS}" (at 298.45 120.65 0) (effects (font (size 1 1)) (hide yes))))
(global_label "GND" (shape passive) (at 336.55 120.65 0) (effects (font (size 0.95 0.95)) (justify right)) (property "Intersheetrefs" "${INTERSHEET_REFS}" (at 336.55 120.65 0) (effects (font (size 1 1)) (hide yes))))
(global_label "EXT5V" (shape passive) (at 337.82 44.45 0) (effects (font (size 0.95 0.95)) (justify right)) (property "Intersheetrefs" "${INTERSHEET_REFS}" (at 337.82 44.45 0) (effects (font (size 1 1)) (hide yes))))
(global_label "TX_DRAIN" (shape passive) (at 342.9 106.68 180) (effects (font (size 0.95 0.95)) (justify left)) (property "Intersheetrefs" "${INTERSHEET_REFS}" (at 342.9 106.68 0) (effects (font (size 1 1)) (hide yes))))
(sheet_instances (path "" (page "6")))
(embedded_fonts no))
